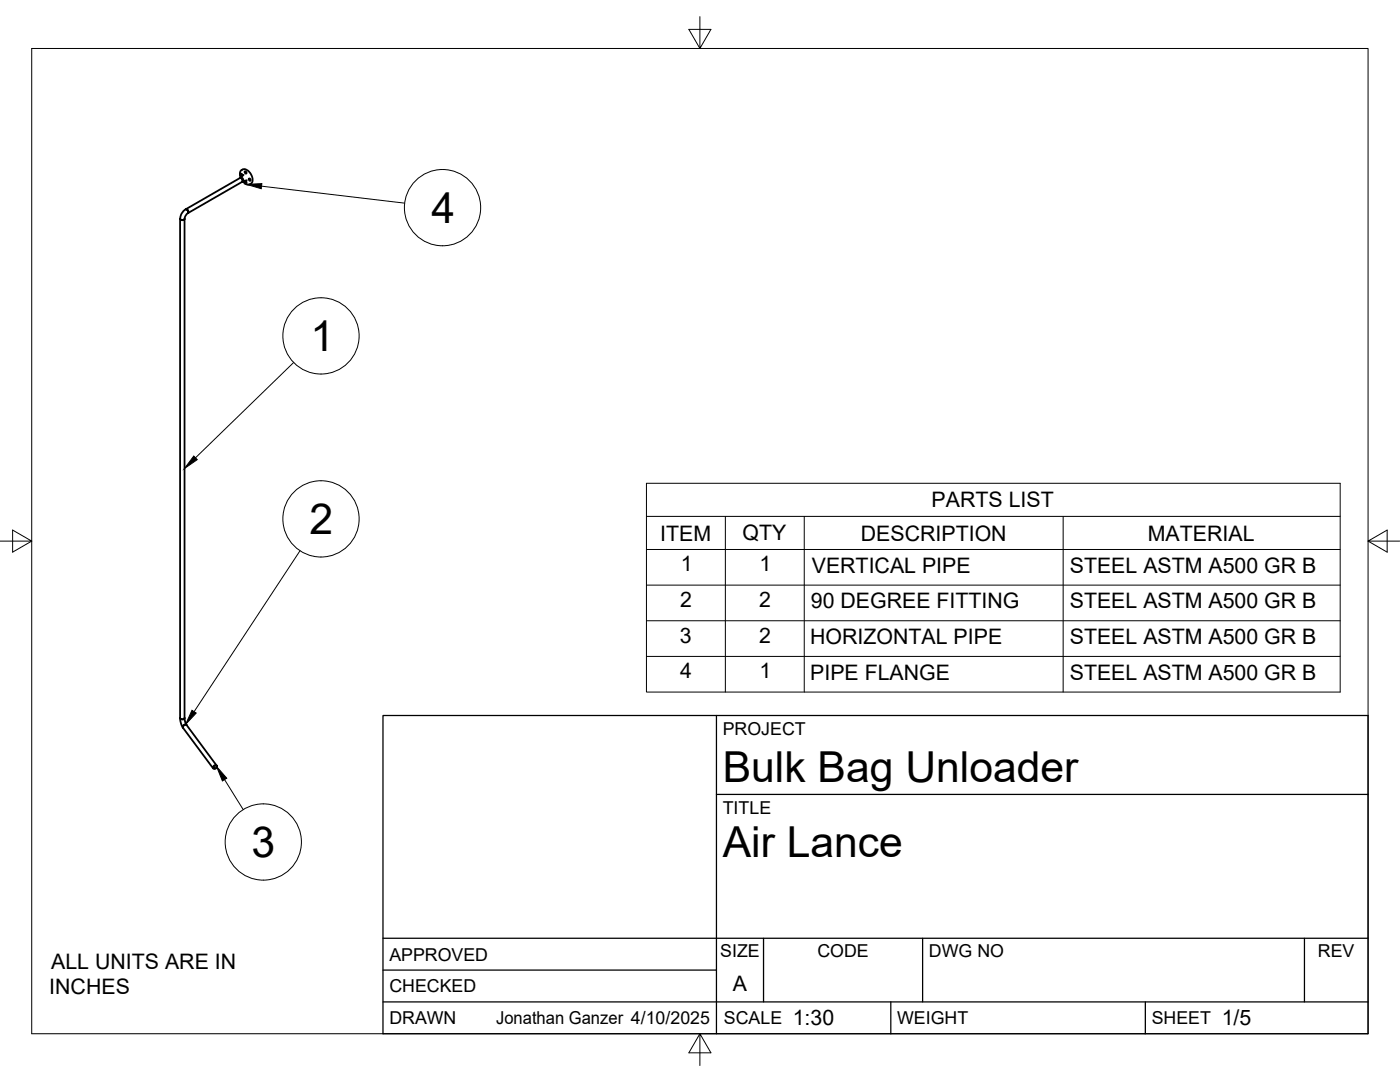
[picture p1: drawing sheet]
<svg xmlns="http://www.w3.org/2000/svg" width="279mm" height="216mm" viewBox="0 0 279 216" stroke-linecap="round" stroke-linejoin="round" font-family="sans-serif">
<!-- layer: Visible -->
<g fill="none" stroke="#000" stroke-width=".36">
<path d="M47.9 35.5a.52 .52 0 0 1 .4 .8l-10.8 6.2M47.9 35.5l-10.8 6.3h.3l.2 .3-.1 .4M47.9 35.5l.3 .1 .2 .2-.1 .5M47.9 35.5l.1-.1a.52 .52 0 0 1 .5 .8M48.1 34.7l.2 .1v.3l-.2-.1zM48.5 36.2l-.2 .1M48.6 34.9l-.6 .5a1.07 1.07 0 0 1 .8-1.7 2.13 2.13 0 0 1 1.4 2.8 1.11 1.11 0 0 1-1.7-.3l.8-.2M48.9 34.2l.2 .1v.3l-.2-.1zM48.9 36.1l.2 .1v.3l-.2-.1zM49.7 35.6l.3 .2v.3l-.3-.2zM35.9 43.6l.2 .2M35.9 43.7v99.5a.52 .52 0 0 0 1 0"/>
<path d="M35.9 43.7l.4 .2h.3l.3-.2M36.1 43.8h.6M36.8 43.7v99.6M37.2 41.8h.1M37.3 41.8l.2 .3a.41 .41 0 0 1-.2 .6l-.6 1.1h-.6M37.3 41.8a1.64 1.64 0 0 0-1.3 1.6l-.1 .2M37.3 41.8l.3 .6M36.5 145.2l-.4-.9-.2-1 .5 .3 .3-.1 .1-.2 .4 1.4a.46 .46 0 0 0-.5 0 .46 .46 0 0 0-.2 .5M36.5 145.2l6 8.1M36.5 145.2a.48 .48 0 0 1 .2-.5 .48 .48 0 0 1 .6 0l6 8.1M42.7 152.8l.4-.1a.4 .4 0 0 1 0 .6 .4 .4 0 0 1-.6-.1z"/>
<circle cx="42.9" cy="153" r=".31"/>
</g>
<circle cx="36.1" cy="43.9" r=".18" fill="#000"/>
<!-- layer: Border -->
<path d="M6.3 9.7h266.7v196.6h-266.7zM139.7 3.3v6.4l2.2-3.8h-4.4l2.2 3.8M0 108h6.3l-3.8-2.2v4.4l3.8-2.2M273 108l3.8 2.2v-4.4l-3.8 2.2h6.4M139.7 206.3l-2.2 3.8h4.4l-2.2-3.8v6.3" fill="none" stroke="#000" stroke-width=".2"/>
<!-- layer: Titleblock -->
<path d="M76.4 142.8h196.6v63.5h-196.6zM143 158.5h130M143 142.8v63.5M76.4 199.9h196.6M76.4 193.6h66.6M76.4 187.2h196.6M152.4 187.2v12.7M177.8 199.9v6.4M184.1 187.2v12.7M228.6 199.9v6.4M260.3 187.2v12.7" fill="none" stroke="#000" stroke-width=".25"/>
<!-- layer: Parts Lists -->
<path d="M129 96.4h138.5v41.7h-138.5zM129 103h138.5M129 109.6h138.5M129 116.8h138.5M144.8 103v35.1M160.5 103v35.1M212.2 103v35.1M129 123.9h138.5M129 131h138.5" fill="none" stroke="#000" stroke-width=".2"/>
<!-- layer: Balloons -->
<g fill="none" stroke="#000" stroke-width=".2">
<circle cx="88.3" cy="41.4" r="7.6"/>
<circle cx="64.1" cy="67" r="7.6"/>
<circle cx="64.1" cy="103.5" r="7.6"/>
<circle cx="52.5" cy="168" r="7.6"/>
</g>
<!-- layer: 0 -->
<path d="M49.2 36.8l3.1-.2-.2 1.1zM38.7 91l.7 .7-2.6 1.8zM38.3 141.7l.9 .6-2.2 2.2zM43.2 153l2.1 2.3-.9 .5z" fill="#000" stroke="#000" stroke-width=".2"/>
<path d="M52.2 37.1l28.6 3.4M58.6 72.3l-19.6 19.1M59.9 109.9l-21.2 32.1M44.8 155.6l3.7 5.9" fill="none" stroke="#000" stroke-width=".2"/>
<g font-size="8.5">
<text x="86.1" y="44.5">4</text>
<text x="62" y="70.1">1</text>
<text x="61.8" y="106.6">2</text>
<text x="144.3" y="156">Bulk Bag Unloader</text>
<text x="50.2" y="171">3</text>
<text x="144.3" y="171">Air Lance</text>
</g>
<g font-size="4.3">
<text x="185.9" y="101.3">PARTS LIST</text>
<text x="131.8" y="107.9">ITEM</text>
<text x="148.2" y="107.8">QTY</text>
<text x="171.8" y="107.9">DESCRIPTION</text>
<text x="229.1" y="107.9">MATERIAL</text>
<text x="135.8" y="114">1</text>
<text x="151.6" y="114">1</text>
<text x="162" y="114.3">VERTICAL PIPE</text>
<text x="213.5" y="114.3">STEEL ASTM A500 GR B</text>
<text x="135.7" y="121.1">2</text>
<text x="151.5" y="121.1">2</text>
<text x="161.8" y="121.4">90 DEGREE FITTING</text>
<text x="213.5" y="121.4">STEEL ASTM A500 GR B</text>
<text x="135.7" y="128.2">3</text>
<text x="151.5" y="128.2">2</text>
<text x="161.7" y="128.5">HORIZONTAL PIPE</text>
<text x="213.5" y="128.5">STEEL ASTM A500 GR B</text>
<text x="135.8" y="135.3">4</text>
<text x="151.6" y="135.3">1</text>
<text x="161.7" y="135.6">PIPE FLANGE</text>
<text x="213.5" y="135.6">STEEL ASTM A500 GR B</text>
<text x="10.2" y="193.3">ALL UNITS ARE IN</text>
<text x="146.3" y="197.7">A</text>
<text x="9.8" y="198.4">INCHES</text>
<text x="158.2" y="204.6">1:30</text>
<text x="243.8" y="204.6">1/5</text>
</g>
<g font-size="3.5">
<text x="144.3" y="146.6">PROJECT</text>
<text x="144.3" y="162.3">TITLE</text>
<text x="77.7" y="191.7">APPROVED</text>
<text x="143.7" y="191">SIZE</text>
<text x="163.1" y="191">CODE</text>
<text x="185.4" y="191">DWG NO</text>
<text x="263" y="191">REV</text>
<text x="77.7" y="198">CHECKED</text>
<text x="77.7" y="204.4">DRAWN</text>
<text x="99" y="204.4">Jonathan Ganzer 4/10/2025</text>
<text x="144.5" y="204.4">SCALE</text>
<text x="179" y="204.4">WEIGHT</text>
<text x="229.8" y="204.4">SHEET</text>
</g>
</svg>
